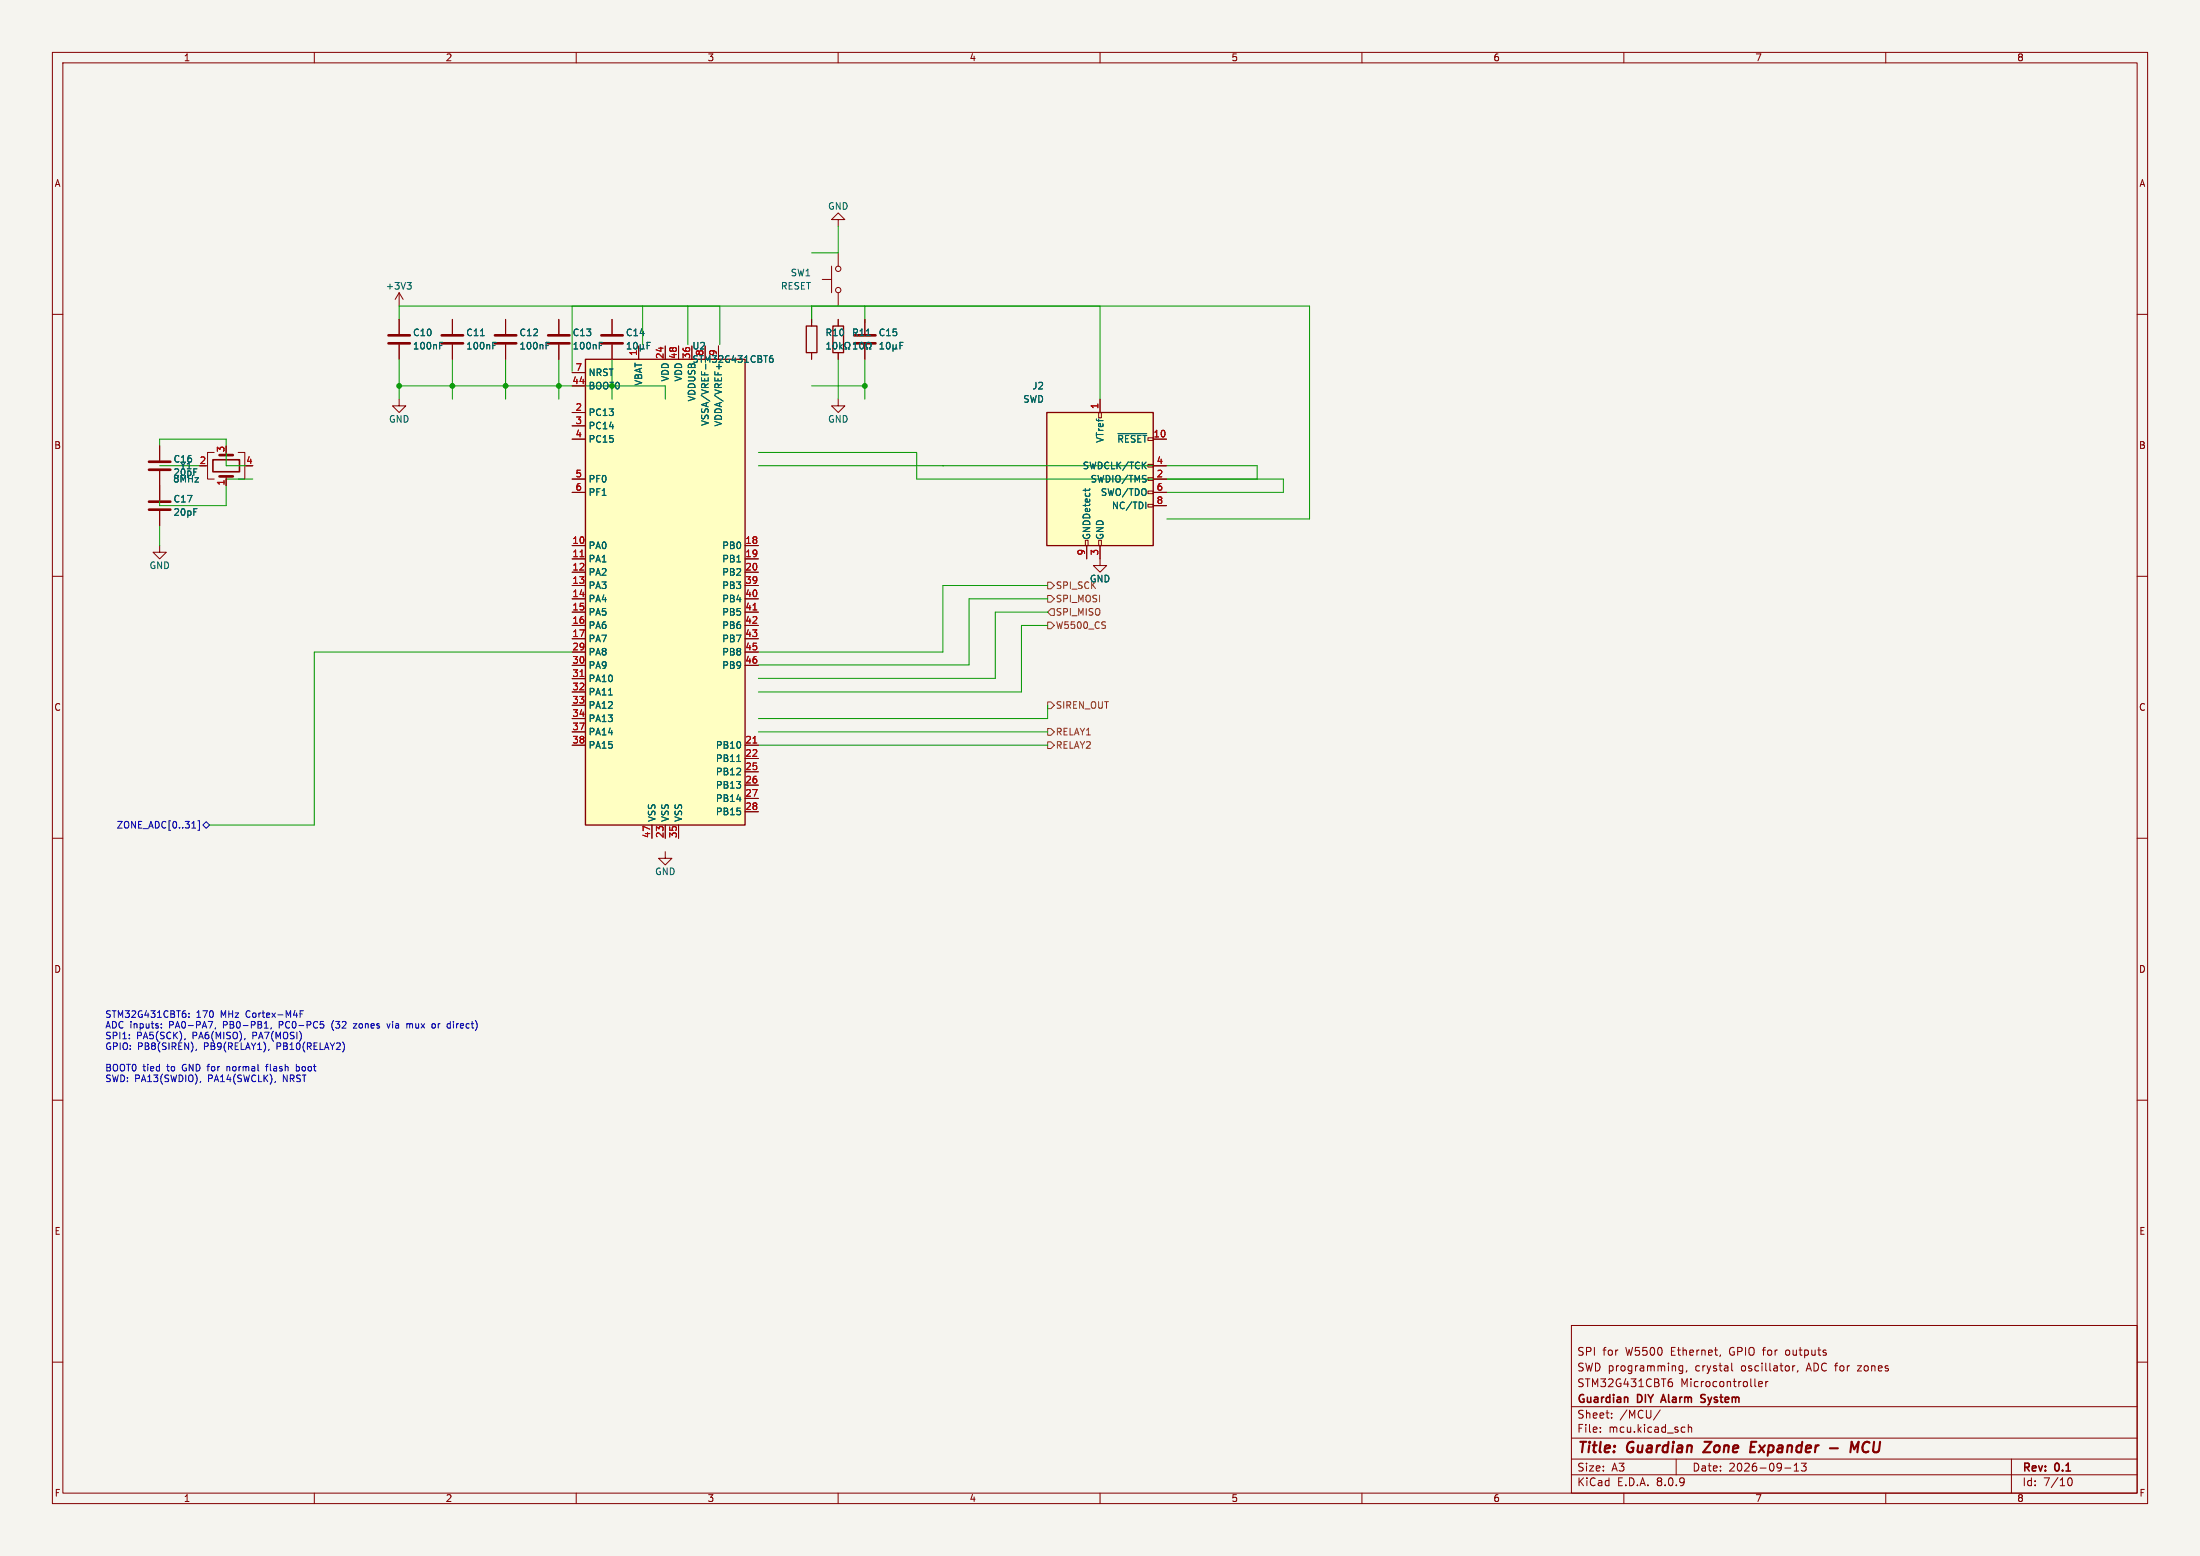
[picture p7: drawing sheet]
(kicad_sch (version 20231120) (generator eeschema)

 (paper "A3")

 (title_block
  (title "Guardian Zone Expander - MCU")
  (date "2026-09-13")
  (rev "0.1")
  (company "Guardian DIY Alarm System")
  (comment 1 "STM32G431CBT6 Microcontroller")
  (comment 2 "SWD programming, crystal oscillator, ADC for zones")
  (comment 3 "SPI for W5500 Ethernet, GPIO for outputs"))

 (lib_symbols
  (symbol "MCU_ST_STM32G4:STM32G431CBTx" (in_bom yes) (on_board yes)
   (property "Reference" "U" (at -15.24 46.99 0) (effects (font (size 1.27 1.27)) (justify left)))
   (property "Value" "STM32G431CBTx" (at 7.62 46.99 0) (effects (font (size 1.27 1.27)) (justify left)))
   (property "Footprint" "Package_QFP:LQFP-48_7x7mm_P0.5mm" (at -15.24 -43.18 0) (effects (font (size 1.27 1.27)) hide))
   (property "Datasheet" "https://www.st.com/resource/en/datasheet/stm32g431cb.pdf" (at 0 0 0) (effects (font (size 1.27 1.27)) hide))
   (symbol "STM32G431CBTx_0_1"
    (rectangle (start -15.24 -43.18) (end 15.24 45.72) (stroke (width 0.254) (type default)) (fill (type background))))
   (symbol "STM32G431CBTx_1_1"
    (pin power_in line (at -5.08 48.26 270) (length 2.54) (name "VBAT" (effects (font (size 1.27 1.27)))) (number "1" (effects (font (size 1.27 1.27)))))
    (pin bidirectional line (at -17.78 10.16 0) (length 2.54) (name "PA0" (effects (font (size 1.27 1.27)))) (number "10" (effects (font (size 1.27 1.27)))))
    (pin bidirectional line (at -17.78 7.62 0) (length 2.54) (name "PA1" (effects (font (size 1.27 1.27)))) (number "11" (effects (font (size 1.27 1.27)))))
    (pin bidirectional line (at -17.78 5.08 0) (length 2.54) (name "PA2" (effects (font (size 1.27 1.27)))) (number "12" (effects (font (size 1.27 1.27)))))
    (pin bidirectional line (at -17.78 2.54 0) (length 2.54) (name "PA3" (effects (font (size 1.27 1.27)))) (number "13" (effects (font (size 1.27 1.27)))))
    (pin bidirectional line (at -17.78 0 0) (length 2.54) (name "PA4" (effects (font (size 1.27 1.27)))) (number "14" (effects (font (size 1.27 1.27)))))
    (pin bidirectional line (at -17.78 -2.54 0) (length 2.54) (name "PA5" (effects (font (size 1.27 1.27)))) (number "15" (effects (font (size 1.27 1.27)))))
    (pin bidirectional line (at -17.78 -5.08 0) (length 2.54) (name "PA6" (effects (font (size 1.27 1.27)))) (number "16" (effects (font (size 1.27 1.27)))))
    (pin bidirectional line (at -17.78 -7.62 0) (length 2.54) (name "PA7" (effects (font (size 1.27 1.27)))) (number "17" (effects (font (size 1.27 1.27)))))
    (pin bidirectional line (at 17.78 10.16 180) (length 2.54) (name "PB0" (effects (font (size 1.27 1.27)))) (number "18" (effects (font (size 1.27 1.27)))))
    (pin bidirectional line (at 17.78 7.62 180) (length 2.54) (name "PB1" (effects (font (size 1.27 1.27)))) (number "19" (effects (font (size 1.27 1.27)))))
    (pin bidirectional line (at -17.78 35.56 0) (length 2.54) (name "PC13" (effects (font (size 1.27 1.27)))) (number "2" (effects (font (size 1.27 1.27)))))
    (pin bidirectional line (at 17.78 5.08 180) (length 2.54) (name "PB2" (effects (font (size 1.27 1.27)))) (number "20" (effects (font (size 1.27 1.27)))))
    (pin bidirectional line (at 17.78 -27.94 180) (length 2.54) (name "PB10" (effects (font (size 1.27 1.27)))) (number "21" (effects (font (size 1.27 1.27)))))
    (pin bidirectional line (at 17.78 -30.48 180) (length 2.54) (name "PB11" (effects (font (size 1.27 1.27)))) (number "22" (effects (font (size 1.27 1.27)))))
    (pin power_in line (at 0 -45.72 90) (length 2.54) (name "VSS" (effects (font (size 1.27 1.27)))) (number "23" (effects (font (size 1.27 1.27)))))
    (pin power_in line (at 0 48.26 270) (length 2.54) (name "VDD" (effects (font (size 1.27 1.27)))) (number "24" (effects (font (size 1.27 1.27)))))
    (pin bidirectional line (at 17.78 -33.02 180) (length 2.54) (name "PB12" (effects (font (size 1.27 1.27)))) (number "25" (effects (font (size 1.27 1.27)))))
    (pin bidirectional line (at 17.78 -35.56 180) (length 2.54) (name "PB13" (effects (font (size 1.27 1.27)))) (number "26" (effects (font (size 1.27 1.27)))))
    (pin bidirectional line (at 17.78 -38.1 180) (length 2.54) (name "PB14" (effects (font (size 1.27 1.27)))) (number "27" (effects (font (size 1.27 1.27)))))
    (pin bidirectional line (at 17.78 -40.64 180) (length 2.54) (name "PB15" (effects (font (size 1.27 1.27)))) (number "28" (effects (font (size 1.27 1.27)))))
    (pin bidirectional line (at -17.78 -10.16 0) (length 2.54) (name "PA8" (effects (font (size 1.27 1.27)))) (number "29" (effects (font (size 1.27 1.27)))))
    (pin bidirectional line (at -17.78 33.02 0) (length 2.54) (name "PC14" (effects (font (size 1.27 1.27)))) (number "3" (effects (font (size 1.27 1.27)))))
    (pin bidirectional line (at -17.78 -12.7 0) (length 2.54) (name "PA9" (effects (font (size 1.27 1.27)))) (number "30" (effects (font (size 1.27 1.27)))))
    (pin bidirectional line (at -17.78 -15.24 0) (length 2.54) (name "PA10" (effects (font (size 1.27 1.27)))) (number "31" (effects (font (size 1.27 1.27)))))
    (pin bidirectional line (at -17.78 -17.78 0) (length 2.54) (name "PA11" (effects (font (size 1.27 1.27)))) (number "32" (effects (font (size 1.27 1.27)))))
    (pin bidirectional line (at -17.78 -20.32 0) (length 2.54) (name "PA12" (effects (font (size 1.27 1.27)))) (number "33" (effects (font (size 1.27 1.27)))))
    (pin bidirectional line (at -17.78 -22.86 0) (length 2.54) (name "PA13" (effects (font (size 1.27 1.27)))) (number "34" (effects (font (size 1.27 1.27)))))
    (pin power_in line (at 2.54 -45.72 90) (length 2.54) (name "VSS" (effects (font (size 1.27 1.27)))) (number "35" (effects (font (size 1.27 1.27)))))
    (pin power_in line (at 5.08 48.26 270) (length 2.54) (name "VDDUSB" (effects (font (size 1.27 1.27)))) (number "36" (effects (font (size 1.27 1.27)))))
    (pin bidirectional line (at -17.78 -25.4 0) (length 2.54) (name "PA14" (effects (font (size 1.27 1.27)))) (number "37" (effects (font (size 1.27 1.27)))))
    (pin bidirectional line (at -17.78 -27.94 0) (length 2.54) (name "PA15" (effects (font (size 1.27 1.27)))) (number "38" (effects (font (size 1.27 1.27)))))
    (pin bidirectional line (at 17.78 2.54 180) (length 2.54) (name "PB3" (effects (font (size 1.27 1.27)))) (number "39" (effects (font (size 1.27 1.27)))))
    (pin bidirectional line (at -17.78 30.48 0) (length 2.54) (name "PC15" (effects (font (size 1.27 1.27)))) (number "4" (effects (font (size 1.27 1.27)))))
    (pin bidirectional line (at 17.78 0 180) (length 2.54) (name "PB4" (effects (font (size 1.27 1.27)))) (number "40" (effects (font (size 1.27 1.27)))))
    (pin bidirectional line (at 17.78 -2.54 180) (length 2.54) (name "PB5" (effects (font (size 1.27 1.27)))) (number "41" (effects (font (size 1.27 1.27)))))
    (pin bidirectional line (at 17.78 -5.08 180) (length 2.54) (name "PB6" (effects (font (size 1.27 1.27)))) (number "42" (effects (font (size 1.27 1.27)))))
    (pin bidirectional line (at 17.78 -7.62 180) (length 2.54) (name "PB7" (effects (font (size 1.27 1.27)))) (number "43" (effects (font (size 1.27 1.27)))))
    (pin input line (at -17.78 40.64 0) (length 2.54) (name "BOOT0" (effects (font (size 1.27 1.27)))) (number "44" (effects (font (size 1.27 1.27)))))
    (pin bidirectional line (at 17.78 -10.16 180) (length 2.54) (name "PB8" (effects (font (size 1.27 1.27)))) (number "45" (effects (font (size 1.27 1.27)))))
    (pin bidirectional line (at 17.78 -12.7 180) (length 2.54) (name "PB9" (effects (font (size 1.27 1.27)))) (number "46" (effects (font (size 1.27 1.27)))))
    (pin power_in line (at -2.54 -45.72 90) (length 2.54) (name "VSS" (effects (font (size 1.27 1.27)))) (number "47" (effects (font (size 1.27 1.27)))))
    (pin power_in line (at 2.54 48.26 270) (length 2.54) (name "VDD" (effects (font (size 1.27 1.27)))) (number "48" (effects (font (size 1.27 1.27)))))
    (pin input line (at -17.78 22.86 0) (length 2.54) (name "PF0" (effects (font (size 1.27 1.27)))) (number "5" (effects (font (size 1.27 1.27)))))
    (pin input line (at -17.78 20.32 0) (length 2.54) (name "PF1" (effects (font (size 1.27 1.27)))) (number "6" (effects (font (size 1.27 1.27)))))
    (pin input line (at -17.78 43.18 0) (length 2.54) (name "NRST" (effects (font (size 1.27 1.27)))) (number "7" (effects (font (size 1.27 1.27)))))
    (pin power_in line (at 7.62 48.26 270) (length 2.54) (name "VSSA/VREF-" (effects (font (size 1.27 1.27)))) (number "8" (effects (font (size 1.27 1.27)))))
    (pin power_in line (at 10.16 48.26 270) (length 2.54) (name "VDDA/VREF+" (effects (font (size 1.27 1.27)))) (number "9" (effects (font (size 1.27 1.27)))))))
  (symbol "Device:C" (pin_numbers hide) (pin_names (offset 0.254)) (in_bom yes) (on_board yes)
   (property "Reference" "C" (at 0.635 2.54 0) (effects (font (size 1.27 1.27)) (justify left)))
   (property "Value" "C" (at 0.635 -2.54 0) (effects (font (size 1.27 1.27)) (justify left)))
   (property "Footprint" "" (at 0.9652 -3.81 0) (effects (font (size 1.27 1.27)) hide))
   (property "Datasheet" "~" (at 0 0 0) (effects (font (size 1.27 1.27)) hide))
   (symbol "C_0_1"
    (polyline (pts (xy -2.032 -0.762) (xy 2.032 -0.762)) (stroke (width 0.508) (type default)) (fill (type none)))
    (polyline (pts (xy -2.032 0.762) (xy 2.032 0.762)) (stroke (width 0.508) (type default)) (fill (type none))))
   (symbol "C_1_1"
    (pin passive line (at 0 3.81 270) (length 2.794) (name "~" (effects (font (size 1.27 1.27)))) (number "1" (effects (font (size 1.27 1.27)))))
    (pin passive line (at 0 -3.81 90) (length 2.794) (name "~" (effects (font (size 1.27 1.27)))) (number "2" (effects (font (size 1.27 1.27)))))))
  (symbol "Device:R" (pin_numbers hide) (pin_names (offset 0)) (in_bom yes) (on_board yes)
   (property "Reference" "R" (at 2.032 0 90) (effects (font (size 1.27 1.27))))
   (property "Value" "R" (at 0 0 90) (effects (font (size 1.27 1.27))))
   (property "Footprint" "" (at -1.778 0 90) (effects (font (size 1.27 1.27)) hide))
   (property "Datasheet" "~" (at 0 0 0) (effects (font (size 1.27 1.27)) hide))
   (symbol "R_0_1"
    (rectangle (start -1.016 -2.54) (end 1.016 2.54) (stroke (width 0.254) (type default)) (fill (type none))))
   (symbol "R_1_1"
    (pin passive line (at 0 3.81 270) (length 1.27) (name "~" (effects (font (size 1.27 1.27)))) (number "1" (effects (font (size 1.27 1.27)))))
    (pin passive line (at 0 -3.81 90) (length 1.27) (name "~" (effects (font (size 1.27 1.27)))) (number "2" (effects (font (size 1.27 1.27)))))))
  (symbol "Device:Crystal_GND24" (pin_names (offset 1.016) hide) (in_bom yes) (on_board yes)
   (property "Reference" "Y" (at 3.175 5.08 0) (effects (font (size 1.27 1.27)) (justify left)))
   (property "Value" "Crystal_GND24" (at 3.175 3.175 0) (effects (font (size 1.27 1.27)) (justify left)))
   (property "Footprint" "" (at 0 0 0) (effects (font (size 1.27 1.27)) hide))
   (property "Datasheet" "~" (at 0 0 0) (effects (font (size 1.27 1.27)) hide))
   (symbol "Crystal_GND24_0_1"
    (rectangle (start -1.143 2.54) (end 1.143 -2.54) (stroke (width 0.3048) (type default)) (fill (type none)))
    (polyline (pts (xy -2.54 0) (xy -2.032 0)) (stroke (width 0) (type default)) (fill (type none)))
    (polyline (pts (xy -2.032 -1.27) (xy -2.032 1.27)) (stroke (width 0.508) (type default)) (fill (type none)))
    (polyline (pts (xy 0 -3.81) (xy 0 -3.556)) (stroke (width 0) (type default)) (fill (type none)))
    (polyline (pts (xy 0 3.556) (xy 0 3.81)) (stroke (width 0) (type default)) (fill (type none)))
    (polyline (pts (xy 2.032 -1.27) (xy 2.032 1.27)) (stroke (width 0.508) (type default)) (fill (type none)))
    (polyline (pts (xy 2.032 0) (xy 2.54 0)) (stroke (width 0) (type default)) (fill (type none)))
    (polyline (pts (xy -2.54 -2.286) (xy -2.54 -3.556) (xy 2.54 -3.556) (xy 2.54 -2.286)) (stroke (width 0) (type default)) (fill (type none)))
    (polyline (pts (xy -2.54 2.286) (xy -2.54 3.556) (xy 2.54 3.556) (xy 2.54 2.286)) (stroke (width 0) (type default)) (fill (type none))))
   (symbol "Crystal_GND24_1_1"
    (pin passive line (at -3.81 0 0) (length 1.27) (name "1" (effects (font (size 1.27 1.27)))) (number "1" (effects (font (size 1.27 1.27)))))
    (pin passive line (at 0 5.08 270) (length 1.27) (name "2" (effects (font (size 1.27 1.27)))) (number "2" (effects (font (size 1.27 1.27)))))
    (pin passive line (at 3.81 0 180) (length 1.27) (name "3" (effects (font (size 1.27 1.27)))) (number "3" (effects (font (size 1.27 1.27)))))
    (pin passive line (at 0 -5.08 90) (length 1.27) (name "4" (effects (font (size 1.27 1.27)))) (number "4" (effects (font (size 1.27 1.27)))))))
  (symbol "Connector:Conn_ARM_JTAG_SWD_10" (pin_names (offset 1.016)) (in_bom yes) (on_board yes)
   (property "Reference" "J" (at -2.54 16.51 0) (effects (font (size 1.27 1.27)) (justify right)))
   (property "Value" "Conn_ARM_JTAG_SWD_10" (at -2.54 13.97 0) (effects (font (size 1.27 1.27)) (justify right bottom)))
   (property "Footprint" "" (at 0 0 0) (effects (font (size 1.27 1.27)) hide))
   (property "Datasheet" "http://infocenter.arm.com/help/topic/com.arm.doc.ddi0314h/DDI0314H_coresight_components_trm.pdf" (at -8.89 -31.75 90) (effects (font (size 1.27 1.27)) hide))
   (symbol "Conn_ARM_JTAG_SWD_10_0_1"
    (rectangle (start -10.16 12.7) (end 10.16 -12.7) (stroke (width 0.254) (type default)) (fill (type background)))
    (rectangle (start -2.794 -12.7) (end -2.286 -11.684) (stroke (width 0) (type default)) (fill (type none)))
    (rectangle (start -0.254 -12.7) (end 0.254 -11.684) (stroke (width 0) (type default)) (fill (type none)))
    (rectangle (start -0.254 12.7) (end 0.254 11.684) (stroke (width 0) (type default)) (fill (type none)))
    (rectangle (start 9.144 2.286) (end 10.16 2.794) (stroke (width 0) (type default)) (fill (type none)))
    (rectangle (start 10.16 -2.794) (end 9.144 -2.286) (stroke (width 0) (type default)) (fill (type none)))
    (rectangle (start 10.16 -0.254) (end 9.144 0.254) (stroke (width 0) (type default)) (fill (type none)))
    (rectangle (start 10.16 7.874) (end 9.144 7.366) (stroke (width 0) (type default)) (fill (type none))))
   (symbol "Conn_ARM_JTAG_SWD_10_1_1"
    (rectangle (start 9.144 -5.334) (end 10.16 -4.826) (stroke (width 0) (type default)) (fill (type none)))
    (pin power_in line (at 0 15.24 270) (length 2.54) (name "VTref" (effects (font (size 1.27 1.27)))) (number "1" (effects (font (size 1.27 1.27)))))
    (pin open_collector line (at 12.7 7.62 180) (length 2.54) (name "~{RESET}" (effects (font (size 1.27 1.27)))) (number "10" (effects (font (size 1.27 1.27)))))
    (pin bidirectional line (at 12.7 0 180) (length 2.54) (name "SWDIO/TMS" (effects (font (size 1.27 1.27)))) (number "2" (effects (font (size 1.27 1.27)))))
    (pin power_in line (at 0 -15.24 90) (length 2.54) (name "GND" (effects (font (size 1.27 1.27)))) (number "3" (effects (font (size 1.27 1.27)))))
    (pin output line (at 12.7 2.54 180) (length 2.54) (name "SWDCLK/TCK" (effects (font (size 1.27 1.27)))) (number "4" (effects (font (size 1.27 1.27)))))
    (pin passive line (at 0 -15.24 90) (length 2.54) hide (name "GND" (effects (font (size 1.27 1.27)))) (number "5" (effects (font (size 1.27 1.27)))))
    (pin input line (at 12.7 -2.54 180) (length 2.54) (name "SWO/TDO" (effects (font (size 1.27 1.27)))) (number "6" (effects (font (size 1.27 1.27)))))
    (pin no_connect line (at -10.16 0 0) (length 2.54) hide (name "KEY" (effects (font (size 1.27 1.27)))) (number "7" (effects (font (size 1.27 1.27)))))
    (pin output line (at 12.7 -5.08 180) (length 2.54) (name "NC/TDI" (effects (font (size 1.27 1.27)))) (number "8" (effects (font (size 1.27 1.27)))))
    (pin passive line (at -2.54 -15.24 90) (length 2.54) (name "GNDDetect" (effects (font (size 1.27 1.27)))) (number "9" (effects (font (size 1.27 1.27)))))))
  (symbol "Switch:SW_Push" (pin_numbers hide) (pin_names (offset 1.016) hide) (in_bom yes) (on_board yes)
   (property "Reference" "SW" (at 1.27 2.54 0) (effects (font (size 1.27 1.27)) (justify left)))
   (property "Value" "SW_Push" (at 0 -1.524 0) (effects (font (size 1.27 1.27))))
   (property "Footprint" "" (at 0 5.08 0) (effects (font (size 1.27 1.27)) hide))
   (property "Datasheet" "~" (at 0 5.08 0) (effects (font (size 1.27 1.27)) hide))
   (symbol "SW_Push_0_1"
    (circle (center -2.032 0) (radius 0.508) (stroke (width 0) (type default)) (fill (type none)))
    (polyline (pts (xy 0 1.27) (xy 0 3.048)) (stroke (width 0) (type default)) (fill (type none)))
    (polyline (pts (xy 2.54 1.27) (xy -2.54 1.27)) (stroke (width 0) (type default)) (fill (type none)))
    (circle (center 2.032 0) (radius 0.508) (stroke (width 0) (type default)) (fill (type none)))
    (pin passive line (at -5.08 0 0) (length 2.54) (name "1" (effects (font (size 1.27 1.27)))) (number "1" (effects (font (size 1.27 1.27)))))
    (pin passive line (at 5.08 0 180) (length 2.54) (name "2" (effects (font (size 1.27 1.27)))) (number "2" (effects (font (size 1.27 1.27)))))))
  (symbol "power:+3V3" (power) (pin_names (offset 0)) (in_bom yes) (on_board yes)
   (property "Reference" "#PWR" (at 0 -3.81 0) (effects (font (size 1.27 1.27)) hide))
   (property "Value" "+3V3" (at 0 3.556 0) (effects (font (size 1.27 1.27))))
   (property "Footprint" "" (at 0 0 0) (effects (font (size 1.27 1.27)) hide))
   (property "Datasheet" "" (at 0 0 0) (effects (font (size 1.27 1.27)) hide))
   (symbol "+3V3_0_1"
    (polyline (pts (xy -0.762 1.27) (xy 0 2.54)) (stroke (width 0) (type default)) (fill (type none)))
    (polyline (pts (xy 0 0) (xy 0 2.54)) (stroke (width 0) (type default)) (fill (type none)))
    (polyline (pts (xy 0 2.54) (xy 0.762 1.27)) (stroke (width 0) (type default)) (fill (type none))))
   (symbol "+3V3_1_1"
    (pin power_in line (at 0 0 90) (length 0) hide (name "+3V3" (effects (font (size 1.27 1.27)))) (number "1" (effects (font (size 1.27 1.27)))))))
  (symbol "power:GND" (power) (pin_names (offset 0)) (in_bom yes) (on_board yes)
   (property "Reference" "#PWR" (at 0 -6.35 0) (effects (font (size 1.27 1.27)) hide))
   (property "Value" "GND" (at 0 -3.81 0) (effects (font (size 1.27 1.27))))
   (property "Footprint" "" (at 0 0 0) (effects (font (size 1.27 1.27)) hide))
   (property "Datasheet" "" (at 0 0 0) (effects (font (size 1.27 1.27)) hide))
   (symbol "GND_0_1"
    (polyline (pts (xy 0 0) (xy 0 -1.27) (xy 1.27 -1.27) (xy 0 -2.54) (xy -1.27 -1.27) (xy 0 -1.27)) (stroke (width 0) (type default)) (fill (type none))))
   (symbol "GND_1_1"
    (pin power_in line (at 0 0 270) (length 0) hide (name "GND" (effects (font (size 1.27 1.27)))) (number "1" (effects (font (size 1.27 1.27))))))))

 (junction (at 76.2 73.66) (diameter 0) (color 0 0 0 0)
  (uuid junc-001))
 (junction (at 86.36 73.66) (diameter 0) (color 0 0 0 0)
  (uuid junc-002))
 (junction (at 96.52 73.66) (diameter 0) (color 0 0 0 0)
  (uuid junc-003))
 (junction (at 106.68 73.66) (diameter 0) (color 0 0 0 0)
  (uuid junc-004))
 (junction (at 116.84 73.66) (diameter 0) (color 0 0 0 0)
  (uuid junc-005))
 (junction (at 165.1 73.66) (diameter 0) (color 0 0 0 0)
  (uuid junc-006))

 (wire (pts (xy 76.2 68.58) (xy 76.2 73.66)) (stroke (width 0) (type default))
  (uuid wire-001))
 (wire (pts (xy 76.2 73.66) (xy 76.2 76.2)) (stroke (width 0) (type default))
  (uuid wire-002))
 (wire (pts (xy 76.2 73.66) (xy 86.36 73.66)) (stroke (width 0) (type default))
  (uuid wire-003))
 (wire (pts (xy 86.36 68.58) (xy 86.36 73.66)) (stroke (width 0) (type default))
  (uuid wire-004))
 (wire (pts (xy 86.36 73.66) (xy 86.36 76.2)) (stroke (width 0) (type default))
  (uuid wire-005))
 (wire (pts (xy 86.36 73.66) (xy 96.52 73.66)) (stroke (width 0) (type default))
  (uuid wire-006))
 (wire (pts (xy 96.52 68.58) (xy 96.52 73.66)) (stroke (width 0) (type default))
  (uuid wire-007))
 (wire (pts (xy 96.52 73.66) (xy 96.52 76.2)) (stroke (width 0) (type default))
  (uuid wire-008))
 (wire (pts (xy 96.52 73.66) (xy 106.68 73.66)) (stroke (width 0) (type default))
  (uuid wire-009))
 (wire (pts (xy 106.68 68.58) (xy 106.68 73.66)) (stroke (width 0) (type default))
  (uuid wire-010))
 (wire (pts (xy 106.68 73.66) (xy 106.68 76.2)) (stroke (width 0) (type default))
  (uuid wire-011))
 (wire (pts (xy 106.68 73.66) (xy 116.84 73.66)) (stroke (width 0) (type default))
  (uuid wire-012))
 (wire (pts (xy 116.84 68.58) (xy 116.84 73.66)) (stroke (width 0) (type default))
  (uuid wire-013))
 (wire (pts (xy 116.84 73.66) (xy 116.84 76.2)) (stroke (width 0) (type default))
  (uuid wire-014))
 (wire (pts (xy 116.84 73.66) (xy 127 73.66)) (stroke (width 0) (type default))
  (uuid wire-015))
 (wire (pts (xy 127 73.66) (xy 127 76.2)) (stroke (width 0) (type default))
  (uuid wire-016))
 (wire (pts (xy 160.02 76.2) (xy 160.02 68.58)) (stroke (width 0) (type default))
  (uuid wire-017))
 (wire (pts (xy 154.94 73.66) (xy 165.1 73.66)) (stroke (width 0) (type default))
  (uuid wire-018))
 (wire (pts (xy 165.1 68.58) (xy 165.1 73.66)) (stroke (width 0) (type default))
  (uuid wire-019))
 (wire (pts (xy 165.1 73.66) (xy 165.1 76.2)) (stroke (width 0) (type default))
  (uuid wire-020))
 (wire (pts (xy 48.26 88.9) (xy 43.18 88.9)) (stroke (width 0) (type default))
  (uuid wire-021))
 (wire (pts (xy 48.26 91.44) (xy 43.18 91.44)) (stroke (width 0) (type default))
  (uuid wire-022))
 (wire (pts (xy 43.18 88.9) (xy 43.18 83.82)) (stroke (width 0) (type default))
  (uuid wire-023))
 (wire (pts (xy 43.18 91.44) (xy 43.18 96.52)) (stroke (width 0) (type default))
  (uuid wire-024))

 (hierarchical_label "SPI_SCK" (shape output) (at 200 111.76 0) (fields_autoplaced) (effects (font (size 1.27 1.27)) (justify left))
  (uuid hl-spi-sck))
 (hierarchical_label "SPI_MOSI" (shape output) (at 200 114.3 0) (fields_autoplaced) (effects (font (size 1.27 1.27)) (justify left))
  (uuid hl-spi-mosi))
 (hierarchical_label "SPI_MISO" (shape input) (at 200 116.84 0) (fields_autoplaced) (effects (font (size 1.27 1.27)) (justify left))
  (uuid hl-spi-miso))
 (hierarchical_label "W5500_CS" (shape output) (at 200 119.38 0) (fields_autoplaced) (effects (font (size 1.27 1.27)) (justify left))
  (uuid hl-w5500-cs))
 (hierarchical_label "SIREN_OUT" (shape output) (at 200 134.62 0) (fields_autoplaced) (effects (font (size 1.27 1.27)) (justify left))
  (uuid hl-siren))
 (hierarchical_label "RELAY1" (shape output) (at 200 139.7 0) (fields_autoplaced) (effects (font (size 1.27 1.27)) (justify left))
  (uuid hl-relay1))
 (hierarchical_label "RELAY2" (shape output) (at 200 142.24 0) (fields_autoplaced) (effects (font (size 1.27 1.27)) (justify left))
  (uuid hl-relay2))
 (hierarchical_label "ZONE_ADC[0..31]" (shape bidirectional) (at 40 157.48 180) (fields_autoplaced) (effects (font (size 1.27 1.27)) (justify right))
  (uuid hl-adc-bus))

 (text "STM32G431CBT6: 170 MHz Cortex-M4F\nADC inputs: PA0-PA7, PB0-PB1, PC0-PC5 (32 zones via mux or direct)\nSPI1: PA5(SCK), PA6(MISO), PA7(MOSI)\nGPIO: PB8(SIREN), PB9(RELAY1), PB10(RELAY2)\n\nBOOT0 tied to GND for normal flash boot\nSWD: PA13(SWDIO), PA14(SWCLK), NRST" (at 20 200 0) (effects (font (size 1.27 1.27)) (justify left))
  (uuid "text-mcu-notes"))

 (symbol (lib_id "MCU_ST_STM32G4:STM32G431CBTx") (at 127 114.3 0) (unit 1) (in_bom yes) (on_board yes) (dnp no) (fields_autoplaced)
  (uuid mcu-main-001)
  (property "Reference" "U2" (at 132.08 66.04 0) (effects (font (size 1.27 1.27)) (justify left)))
  (property "Value" "STM32G431CBT6" (at 132.08 68.58 0) (effects (font (size 1.27 1.27)) (justify left)))
  (property "Footprint" "Package_QFP:LQFP-48_7x7mm_P0.5mm" (at 111.76 157.48 0) (effects (font (size 1.27 1.27)) hide))
  (property "Datasheet" "https://www.st.com/resource/en/datasheet/stm32g431cb.pdf" (at 127 114.3 0) (effects (font (size 1.27 1.27)) hide)) (pin "1" (uuid mcu-pin-001)) (pin "10" (uuid mcu-pin-010)) (pin "11" (uuid mcu-pin-011)) (pin "12" (uuid mcu-pin-012)) (pin "13" (uuid mcu-pin-013)) (pin "14" (uuid mcu-pin-014)) (pin "15" (uuid mcu-pin-015)) (pin "16" (uuid mcu-pin-016)) (pin "17" (uuid mcu-pin-017)) (pin "18" (uuid mcu-pin-018)) (pin "19" (uuid mcu-pin-019)) (pin "2" (uuid mcu-pin-002)) (pin "20" (uuid mcu-pin-020)) (pin "21" (uuid mcu-pin-021)) (pin "22" (uuid mcu-pin-022)) (pin "23" (uuid mcu-pin-023)) (pin "24" (uuid mcu-pin-024)) (pin "25" (uuid mcu-pin-025)) (pin "26" (uuid mcu-pin-026)) (pin "27" (uuid mcu-pin-027)) (pin "28" (uuid mcu-pin-028)) (pin "29" (uuid mcu-pin-029)) (pin "3" (uuid mcu-pin-003)) (pin "30" (uuid mcu-pin-030)) (pin "31" (uuid mcu-pin-031)) (pin "32" (uuid mcu-pin-032)) (pin "33" (uuid mcu-pin-033)) (pin "34" (uuid mcu-pin-034)) (pin "35" (uuid mcu-pin-035)) (pin "36" (uuid mcu-pin-036)) (pin "37" (uuid mcu-pin-037)) (pin "38" (uuid mcu-pin-038)) (pin "39" (uuid mcu-pin-039)) (pin "4" (uuid mcu-pin-004)) (pin "40" (uuid mcu-pin-040)) (pin "41" (uuid mcu-pin-041)) (pin "42" (uuid mcu-pin-042)) (pin "43" (uuid mcu-pin-043)) (pin "44" (uuid mcu-pin-044)) (pin "45" (uuid mcu-pin-045)) (pin "46" (uuid mcu-pin-046)) (pin "47" (uuid mcu-pin-047)) (pin "48" (uuid mcu-pin-048)) (pin "5" (uuid mcu-pin-005)) (pin "6" (uuid mcu-pin-006)) (pin "7" (uuid mcu-pin-007)) (pin "8" (uuid mcu-pin-008)) (pin "9" (uuid mcu-pin-009)))

 (symbol (lib_id "Device:C") (at 76.2 64.77 0) (unit 1) (in_bom yes) (on_board yes) (dnp no)
  (uuid mcu-cap-001)
  (property "Reference" "C10" (at 78.74 63.5 0) (effects (font (size 1.27 1.27)) (justify left)))
  (property "Value" "100nF" (at 78.74 66.04 0) (effects (font (size 1.27 1.27)) (justify left)))
  (property "Footprint" "Capacitor_SMD:C_0805_2012Metric" (at 77.1652 68.58 0) (effects (font (size 1.27 1.27)) hide))
  (property "Datasheet" "~" (at 76.2 64.77 0) (effects (font (size 1.27 1.27)) hide)) (pin "1" (uuid cap-001-1)) (pin "2" (uuid cap-001-2)))

 (symbol (lib_id "Device:C") (at 86.36 64.77 0) (unit 1) (in_bom yes) (on_board yes) (dnp no)
  (uuid mcu-cap-002)
  (property "Reference" "C11" (at 88.9 63.5 0) (effects (font (size 1.27 1.27)) (justify left)))
  (property "Value" "100nF" (at 88.9 66.04 0) (effects (font (size 1.27 1.27)) (justify left)))
  (property "Footprint" "Capacitor_SMD:C_0805_2012Metric" (at 87.3252 68.58 0) (effects (font (size 1.27 1.27)) hide))
  (property "Datasheet" "~" (at 86.36 64.77 0) (effects (font (size 1.27 1.27)) hide)) (pin "1" (uuid cap-002-1)) (pin "2" (uuid cap-002-2)))

 (symbol (lib_id "Device:C") (at 96.52 64.77 0) (unit 1) (in_bom yes) (on_board yes) (dnp no)
  (uuid mcu-cap-003)
  (property "Reference" "C12" (at 99.06 63.5 0) (effects (font (size 1.27 1.27)) (justify left)))
  (property "Value" "100nF" (at 99.06 66.04 0) (effects (font (size 1.27 1.27)) (justify left)))
  (property "Footprint" "Capacitor_SMD:C_0805_2012Metric" (at 97.4852 68.58 0) (effects (font (size 1.27 1.27)) hide))
  (property "Datasheet" "~" (at 96.52 64.77 0) (effects (font (size 1.27 1.27)) hide)) (pin "1" (uuid cap-003-1)) (pin "2" (uuid cap-003-2)))

 (symbol (lib_id "Device:C") (at 106.68 64.77 0) (unit 1) (in_bom yes) (on_board yes) (dnp no)
  (uuid mcu-cap-004)
  (property "Reference" "C13" (at 109.22 63.5 0) (effects (font (size 1.27 1.27)) (justify left)))
  (property "Value" "100nF" (at 109.22 66.04 0) (effects (font (size 1.27 1.27)) (justify left)))
  (property "Footprint" "Capacitor_SMD:C_0805_2012Metric" (at 107.6452 68.58 0) (effects (font (size 1.27 1.27)) hide))
  (property "Datasheet" "~" (at 106.68 64.77 0) (effects (font (size 1.27 1.27)) hide)) (pin "1" (uuid cap-004-1)) (pin "2" (uuid cap-004-2)))

 (symbol (lib_id "Device:C") (at 116.84 64.77 0) (unit 1) (in_bom yes) (on_board yes) (dnp no)
  (uuid mcu-cap-005)
  (property "Reference" "C14" (at 119.38 63.5 0) (effects (font (size 1.27 1.27)) (justify left)))
  (property "Value" "10µF" (at 119.38 66.04 0) (effects (font (size 1.27 1.27)) (justify left)))
  (property "Footprint" "Capacitor_SMD:C_0805_2012Metric" (at 117.8052 68.58 0) (effects (font (size 1.27 1.27)) hide))
  (property "Datasheet" "~" (at 116.84 64.77 0) (effects (font (size 1.27 1.27)) hide)) (pin "1" (uuid cap-005-1)) (pin "2" (uuid cap-005-2)))

 (symbol (lib_id "Device:C") (at 165.1 64.77 0) (unit 1) (in_bom yes) (on_board yes) (dnp no)
  (uuid mcu-cap-006)
  (property "Reference" "C15" (at 167.64 63.5 0) (effects (font (size 1.27 1.27)) (justify left)))
  (property "Value" "10µF" (at 167.64 66.04 0) (effects (font (size 1.27 1.27)) (justify left)))
  (property "Footprint" "Capacitor_SMD:C_0805_2012Metric" (at 166.0652 68.58 0) (effects (font (size 1.27 1.27)) hide))
  (property "Datasheet" "~" (at 165.1 64.77 0) (effects (font (size 1.27 1.27)) hide)) (pin "1" (uuid cap-006-1)) (pin "2" (uuid cap-006-2)))

 (symbol (lib_id "Device:Crystal_GND24") (at 43.18 88.9 90) (unit 1) (in_bom yes) (on_board yes) (dnp no)
  (uuid xtal-001)
  (property "Reference" "Y1" (at 35.56 88.9 90) (effects (font (size 1.27 1.27))))
  (property "Value" "8MHz" (at 35.56 91.44 90) (effects (font (size 1.27 1.27))))
  (property "Footprint" "Crystal:Crystal_SMD_3225-4Pin_3.2x2.5mm" (at 43.18 88.9 0) (effects (font (size 1.27 1.27)) hide))
  (property "Datasheet" "~" (at 43.18 88.9 0) (effects (font (size 1.27 1.27)) hide)) (pin "1" (uuid xtal-001-1)) (pin "2" (uuid xtal-001-2)) (pin "3" (uuid xtal-001-3)) (pin "4" (uuid xtal-001-4)))

 (symbol (lib_id "Device:C") (at 30.48 88.9 0) (unit 1) (in_bom yes) (on_board yes) (dnp no)
  (uuid xtal-cap-001)
  (property "Reference" "C16" (at 33.02 87.63 0) (effects (font (size 1.27 1.27)) (justify left)))
  (property "Value" "20pF" (at 33.02 90.17 0) (effects (font (size 1.27 1.27)) (justify left)))
  (property "Footprint" "Capacitor_SMD:C_0805_2012Metric" (at 31.4452 92.71 0) (effects (font (size 1.27 1.27)) hide))
  (property "Datasheet" "~" (at 30.48 88.9 0) (effects (font (size 1.27 1.27)) hide)) (pin "1" (uuid xtal-cap-001-1)) (pin "2" (uuid xtal-cap-001-2)))

 (symbol (lib_id "Device:C") (at 30.48 96.52 0) (unit 1) (in_bom yes) (on_board yes) (dnp no)
  (uuid xtal-cap-002)
  (property "Reference" "C17" (at 33.02 95.25 0) (effects (font (size 1.27 1.27)) (justify left)))
  (property "Value" "20pF" (at 33.02 97.79 0) (effects (font (size 1.27 1.27)) (justify left)))
  (property "Footprint" "Capacitor_SMD:C_0805_2012Metric" (at 31.4452 100.33 0) (effects (font (size 1.27 1.27)) hide))
  (property "Datasheet" "~" (at 30.48 96.52 0) (effects (font (size 1.27 1.27)) hide)) (pin "1" (uuid xtal-cap-002-1)) (pin "2" (uuid xtal-cap-002-2)))

 (wire (pts (xy 30.48 85.09) (xy 30.48 83.82)) (stroke (width 0) (type default))
  (uuid xtal-wire-001))
 (wire (pts (xy 30.48 92.71) (xy 30.48 96.52)) (stroke (width 0) (type default))
  (uuid xtal-wire-002))
 (wire (pts (xy 30.48 100.33) (xy 30.48 104.14)) (stroke (width 0) (type default))
  (uuid xtal-wire-003))
 (wire (pts (xy 39.37 88.9) (xy 30.48 88.9)) (stroke (width 0) (type default))
  (uuid xtal-wire-004))

 (symbol (lib_id "Device:R") (at 154.94 64.77 0) (unit 1) (in_bom yes) (on_board yes) (dnp no)
  (uuid mcu-res-001)
  (property "Reference" "R10" (at 157.48 63.5 0) (effects (font (size 1.27 1.27)) (justify left)))
  (property "Value" "10kΩ" (at 157.48 66.04 0) (effects (font (size 1.27 1.27)) (justify left)))
  (property "Footprint" "Resistor_SMD:R_0805_2012Metric" (at 153.162 64.77 90) (effects (font (size 1.27 1.27)) hide))
  (property "Datasheet" "~" (at 154.94 64.77 0) (effects (font (size 1.27 1.27)) hide)) (pin "1" (uuid res-001-1)) (pin "2" (uuid res-001-2)))

 (symbol (lib_id "Device:R") (at 160.02 64.77 0) (unit 1) (in_bom yes) (on_board yes) (dnp no)
  (uuid mcu-res-002)
  (property "Reference" "R11" (at 162.56 63.5 0) (effects (font (size 1.27 1.27)) (justify left)))
  (property "Value" "10Ω" (at 162.56 66.04 0) (effects (font (size 1.27 1.27)) (justify left)))
  (property "Footprint" "Resistor_SMD:R_0805_2012Metric" (at 158.242 64.77 90) (effects (font (size 1.27 1.27)) hide))
  (property "Datasheet" "~" (at 160.02 64.77 0) (effects (font (size 1.27 1.27)) hide)) (pin "1" (uuid res-002-1)) (pin "2" (uuid res-002-2)))

 (symbol (lib_id "Connector:Conn_ARM_JTAG_SWD_10") (at 210 91.44 0) (unit 1) (in_bom yes) (on_board yes) (dnp no)
  (uuid swd-conn-001)
  (property "Reference" "J2" (at 199.39 73.66 0) (effects (font (size 1.27 1.27)) (justify right)))
  (property "Value" "SWD" (at 199.39 76.2 0) (effects (font (size 1.27 1.27)) (justify right)))
  (property "Footprint" "Connector_PinHeader_1.27mm:PinHeader_2x05_P1.27mm_Vertical" (at 210 91.44 0) (effects (font (size 1.27 1.27)) hide))
  (property "Datasheet" "http://infocenter.arm.com/help/topic/com.arm.doc.ddi0314h/DDI0314H_coresight_components_trm.pdf" (at 201.11 123.19 90) (effects (font (size 1.27 1.27)) hide)) (pin "1" (uuid swd-001-1)) (pin "10" (uuid swd-001-10)) (pin "2" (uuid swd-001-2)) (pin "3" (uuid swd-001-3)) (pin "4" (uuid swd-001-4)) (pin "5" (uuid swd-001-5)) (pin "6" (uuid swd-001-6)) (pin "7" (uuid swd-001-7)) (pin "8" (uuid swd-001-8)) (pin "9" (uuid swd-001-9)))

 (symbol (lib_id "Switch:SW_Push") (at 160.02 53.34 90) (unit 1) (in_bom yes) (on_board yes) (dnp no)
  (uuid reset-sw-001)
  (property "Reference" "SW1" (at 154.94 52.07 90) (effects (font (size 1.27 1.27)) (justify left)))
  (property "Value" "RESET" (at 154.94 54.61 90) (effects (font (size 1.27 1.27)) (justify left)))
  (property "Footprint" "Button_Switch_SMD:SW_SPST_B3U-1000P" (at 154.94 53.34 0) (effects (font (size 1.27 1.27)) hide))
  (property "Datasheet" "~" (at 154.94 53.34 0) (effects (font (size 1.27 1.27)) hide)) (pin "1" (uuid reset-sw-001-1)) (pin "2" (uuid reset-sw-001-2)))

 (wire (pts (xy 154.94 61.6) (xy 154.94 58.42)) (stroke (width 0) (type default))
  (uuid wire-nrst-001))
 (wire (pts (xy 154.94 58.42) (xy 109.22 58.42)) (stroke (width 0) (type default))
  (uuid wire-nrst-002))
 (wire (pts (xy 109.22 58.42) (xy 109.22 70.86)) (stroke (width 0) (type default))
  (uuid wire-nrst-003))
 (wire (pts (xy 154.94 48.26) (xy 160.02 48.26)) (stroke (width 0) (type default))
  (uuid wire-reset-001))
 (wire (pts (xy 160.02 48.26) (xy 160.02 43.18)) (stroke (width 0) (type default))
  (uuid wire-reset-002))
 (wire (pts (xy 144.78 124.46) (xy 180 124.46)) (stroke (width 0) (type default))
  (uuid wire-spi-sck-001))
 (wire (pts (xy 180 124.46) (xy 180 111.76)) (stroke (width 0) (type default))
  (uuid wire-spi-sck-002))
 (wire (pts (xy 180 111.76) (xy 200 111.76)) (stroke (width 0) (type default))
  (uuid wire-spi-sck-003))
 (wire (pts (xy 144.78 126.92) (xy 185 126.92)) (stroke (width 0) (type default))
  (uuid wire-spi-mosi-001))
 (wire (pts (xy 185 126.92) (xy 185 114.3)) (stroke (width 0) (type default))
  (uuid wire-spi-mosi-002))
 (wire (pts (xy 185 114.3) (xy 200 114.3)) (stroke (width 0) (type default))
  (uuid wire-spi-mosi-003))
 (wire (pts (xy 144.78 129.48) (xy 190 129.48)) (stroke (width 0) (type default))
  (uuid wire-spi-miso-001))
 (wire (pts (xy 190 129.48) (xy 190 116.84)) (stroke (width 0) (type default))
  (uuid wire-spi-miso-002))
 (wire (pts (xy 190 116.84) (xy 200 116.84)) (stroke (width 0) (type default))
  (uuid wire-spi-miso-003))
 (wire (pts (xy 144.78 132.08) (xy 195 132.08)) (stroke (width 0) (type default))
  (uuid wire-w5500-cs-001))
 (wire (pts (xy 195 132.08) (xy 195 119.38)) (stroke (width 0) (type default))
  (uuid wire-w5500-cs-002))
 (wire (pts (xy 195 119.38) (xy 200 119.38)) (stroke (width 0) (type default))
  (uuid wire-w5500-cs-003))
 (wire (pts (xy 144.78 137.16) (xy 200 137.16)) (stroke (width 0) (type default))
  (uuid wire-siren-001))
 (wire (pts (xy 200 137.16) (xy 200 134.62)) (stroke (width 0) (type default))
  (uuid wire-siren-002))
 (wire (pts (xy 144.78 139.7) (xy 200 139.7)) (stroke (width 0) (type default))
  (uuid wire-relay1-001))
 (wire (pts (xy 144.78 142.24) (xy 200 142.24)) (stroke (width 0) (type default))
  (uuid wire-relay2-001))
 (wire (pts (xy 109.22 124.46) (xy 60 124.46)) (stroke (width 0) (type default))
  (uuid wire-adc-001))
 (wire (pts (xy 60 124.46) (xy 60 157.48)) (stroke (width 0) (type default))
  (uuid wire-adc-002))
 (wire (pts (xy 60 157.48) (xy 40 157.48)) (stroke (width 0) (type default))
  (uuid wire-adc-003))
 (wire (pts (xy 222.76 91.44) (xy 240 91.44)) (stroke (width 0) (type default))
  (uuid wire-swdio-001))
 (wire (pts (xy 240 91.44) (xy 240 88.9)) (stroke (width 0) (type default))
  (uuid wire-swdio-002))
 (wire (pts (xy 240 88.9) (xy 180 88.9)) (stroke (width 0) (type default))
  (uuid wire-swdio-003))
 (wire (pts (xy 180 88.9) (xy 180 88.9)) (stroke (width 0) (type default))
  (uuid wire-swdio-004))
 (wire (pts (xy 180 88.9) (xy 144.78 88.9)) (stroke (width 0) (type default))
  (uuid wire-swdio-005))
 (wire (pts (xy 222.76 93.98) (xy 245 93.98)) (stroke (width 0) (type default))
  (uuid wire-swclk-001))
 (wire (pts (xy 245 93.98) (xy 245 91.44)) (stroke (width 0) (type default))
  (uuid wire-swclk-002))
 (wire (pts (xy 245 91.44) (xy 175 91.44)) (stroke (width 0) (type default))
  (uuid wire-swclk-003))
 (wire (pts (xy 175 91.44) (xy 175 86.36)) (stroke (width 0) (type default))
  (uuid wire-swclk-004))
 (wire (pts (xy 175 86.36) (xy 144.78 86.36)) (stroke (width 0) (type default))
  (uuid wire-swclk-005))
 (wire (pts (xy 222.76 99.06) (xy 250 99.06)) (stroke (width 0) (type default))
  (uuid wire-swd-nrst-001))
 (wire (pts (xy 250 99.06) (xy 250 58.42)) (stroke (width 0) (type default))
  (uuid wire-swd-nrst-002))
 (wire (pts (xy 250 58.42) (xy 154.94 58.42)) (stroke (width 0) (type default))
  (uuid wire-swd-nrst-003))

 (symbol (lib_id "power:+3V3") (at 76.2 58.42 0) (unit 1) (in_bom yes) (on_board yes) (dnp no)
  (uuid pwr-3v3-001)
  (property "Reference" "#PWR020" (at 76.2 62.23 0) (effects (font (size 1.27 1.27)) hide))
  (property "Value" "+3V3" (at 76.2 54.61 0) (effects (font (size 1.27 1.27))))
  (property "Footprint" "" (at 76.2 58.42 0) (effects (font (size 1.27 1.27)) hide))
  (property "Datasheet" "" (at 76.2 58.42 0) (effects (font (size 1.27 1.27)) hide)) (pin "1" (uuid pwr-001-1)))

 (wire (pts (xy 76.2 58.42) (xy 76.2 61.0)) (stroke (width 0) (type default))
  (uuid wire-3v3-001))
 (wire (pts (xy 154.94 61.6) (xy 154.94 58.42)) (stroke (width 0) (type default))
  (uuid wire-3v3-002))
 (wire (pts (xy 165.1 61.6) (xy 165.1 58.42)) (stroke (width 0) (type default))
  (uuid wire-3v3-003))
 (wire (pts (xy 165.1 58.42) (xy 154.94 58.42)) (stroke (width 0) (type default))
  (uuid wire-3v3-004))
 (wire (pts (xy 30.48 83.82) (xy 43.18 83.82)) (stroke (width 0) (type default))
  (uuid wire-3v3-xtal-001))
 (wire (pts (xy 122.682 65.786) (xy 122.682 58.42)) (stroke (width 0) (type default))
  (uuid wire-3v3-mcu-001))
 (wire (pts (xy 122.682 58.42) (xy 76.2 58.42)) (stroke (width 0) (type default))
  (uuid wire-3v3-mcu-002))
 (wire (pts (xy 131.318 65.786) (xy 131.318 58.42)) (stroke (width 0) (type default))
  (uuid wire-3v3-vdda-001))
 (wire (pts (xy 137.414 65.786) (xy 137.414 58.42)) (stroke (width 0) (type default))
  (uuid wire-3v3-vusb-001))
 (wire (pts (xy 131.318 58.42) (xy 122.682 58.42)) (stroke (width 0) (type default))
  (uuid wire-3v3-vdda-002))
 (wire (pts (xy 137.414 58.42) (xy 131.318 58.42)) (stroke (width 0) (type default))
  (uuid wire-3v3-vusb-002))
 (wire (pts (xy 210 76.2) (xy 210 58.42)) (stroke (width 0) (type default))
  (uuid wire-3v3-swd-001))
 (wire (pts (xy 210 58.42) (xy 165.1 58.42)) (stroke (width 0) (type default))
  (uuid wire-3v3-swd-002))

 (symbol (lib_id "power:GND") (at 76.2 76.2 0) (unit 1) (in_bom yes) (on_board yes) (dnp no)
  (uuid gnd-001)
  (property "Reference" "#PWR021" (at 76.2 82.55 0) (effects (font (size 1.27 1.27)) hide))
  (property "Value" "GND" (at 76.2 80.01 0) (effects (font (size 1.27 1.27))))
  (property "Footprint" "" (at 76.2 76.2 0) (effects (font (size 1.27 1.27)) hide))
  (property "Datasheet" "" (at 76.2 76.2 0) (effects (font (size 1.27 1.27)) hide)) (pin "1" (uuid gnd-001-1)))

 (symbol (lib_id "power:GND") (at 160.02 76.2 0) (unit 1) (in_bom yes) (on_board yes) (dnp no)
  (uuid gnd-002)
  (property "Reference" "#PWR022" (at 160.02 82.55 0) (effects (font (size 1.27 1.27)) hide))
  (property "Value" "GND" (at 160.02 80.01 0) (effects (font (size 1.27 1.27))))
  (property "Footprint" "" (at 160.02 76.2 0) (effects (font (size 1.27 1.27)) hide))
  (property "Datasheet" "" (at 160.02 76.2 0) (effects (font (size 1.27 1.27)) hide)) (pin "1" (uuid gnd-002-1)))

 (symbol (lib_id "power:GND") (at 30.48 104.14 0) (unit 1) (in_bom yes) (on_board yes) (dnp no)
  (uuid gnd-003)
  (property "Reference" "#PWR023" (at 30.48 110.49 0) (effects (font (size 1.27 1.27)) hide))
  (property "Value" "GND" (at 30.48 107.95 0) (effects (font (size 1.27 1.27))))
  (property "Footprint" "" (at 30.48 104.14 0) (effects (font (size 1.27 1.27)) hide))
  (property "Datasheet" "" (at 30.48 104.14 0) (effects (font (size 1.27 1.27)) hide)) (pin "1" (uuid gnd-003-1)))

 (symbol (lib_id "power:GND") (at 127 162.56 0) (unit 1) (in_bom yes) (on_board yes) (dnp no)
  (uuid gnd-004)
  (property "Reference" "#PWR024" (at 127 168.91 0) (effects (font (size 1.27 1.27)) hide))
  (property "Value" "GND" (at 127 166.37 0) (effects (font (size 1.27 1.27))))
  (property "Footprint" "" (at 127 162.56 0) (effects (font (size 1.27 1.27)) hide))
  (property "Datasheet" "" (at 127 162.56 0) (effects (font (size 1.27 1.27)) hide)) (pin "1" (uuid gnd-004-1)))

 (symbol (lib_id "power:GND") (at 210 106.68 0) (unit 1) (in_bom yes) (on_board yes) (dnp no)
  (uuid gnd-005)
  (property "Reference" "#PWR025" (at 210 113.03 0) (effects (font (size 1.27 1.27)) hide))
  (property "Value" "GND" (at 210 110.49 0) (effects (font (size 1.27 1.27))))
  (property "Footprint" "" (at 210 106.68 0) (effects (font (size 1.27 1.27)) hide))
  (property "Datasheet" "" (at 210 106.68 0) (effects (font (size 1.27 1.27)) hide)) (pin "1" (uuid gnd-005-1)))

 (symbol (lib_id "power:GND") (at 160.02 43.18 180) (unit 1) (in_bom yes) (on_board yes) (dnp no)
  (uuid gnd-006)
  (property "Reference" "#PWR026" (at 160.02 36.83 0) (effects (font (size 1.27 1.27)) hide))
  (property "Value" "GND" (at 160.02 39.37 0) (effects (font (size 1.27 1.27))))
  (property "Footprint" "" (at 160.02 43.18 0) (effects (font (size 1.27 1.27)) hide))
  (property "Datasheet" "" (at 160.02 43.18 0) (effects (font (size 1.27 1.27)) hide)) (pin "1" (uuid gnd-006-1)))

 (wire (pts (xy 43.18 96.52) (xy 30.48 96.52)) (stroke (width 0) (type default))
  (uuid wire-xtal-gnd-001))

 (sheet_instances (path "" (page "3"))))
